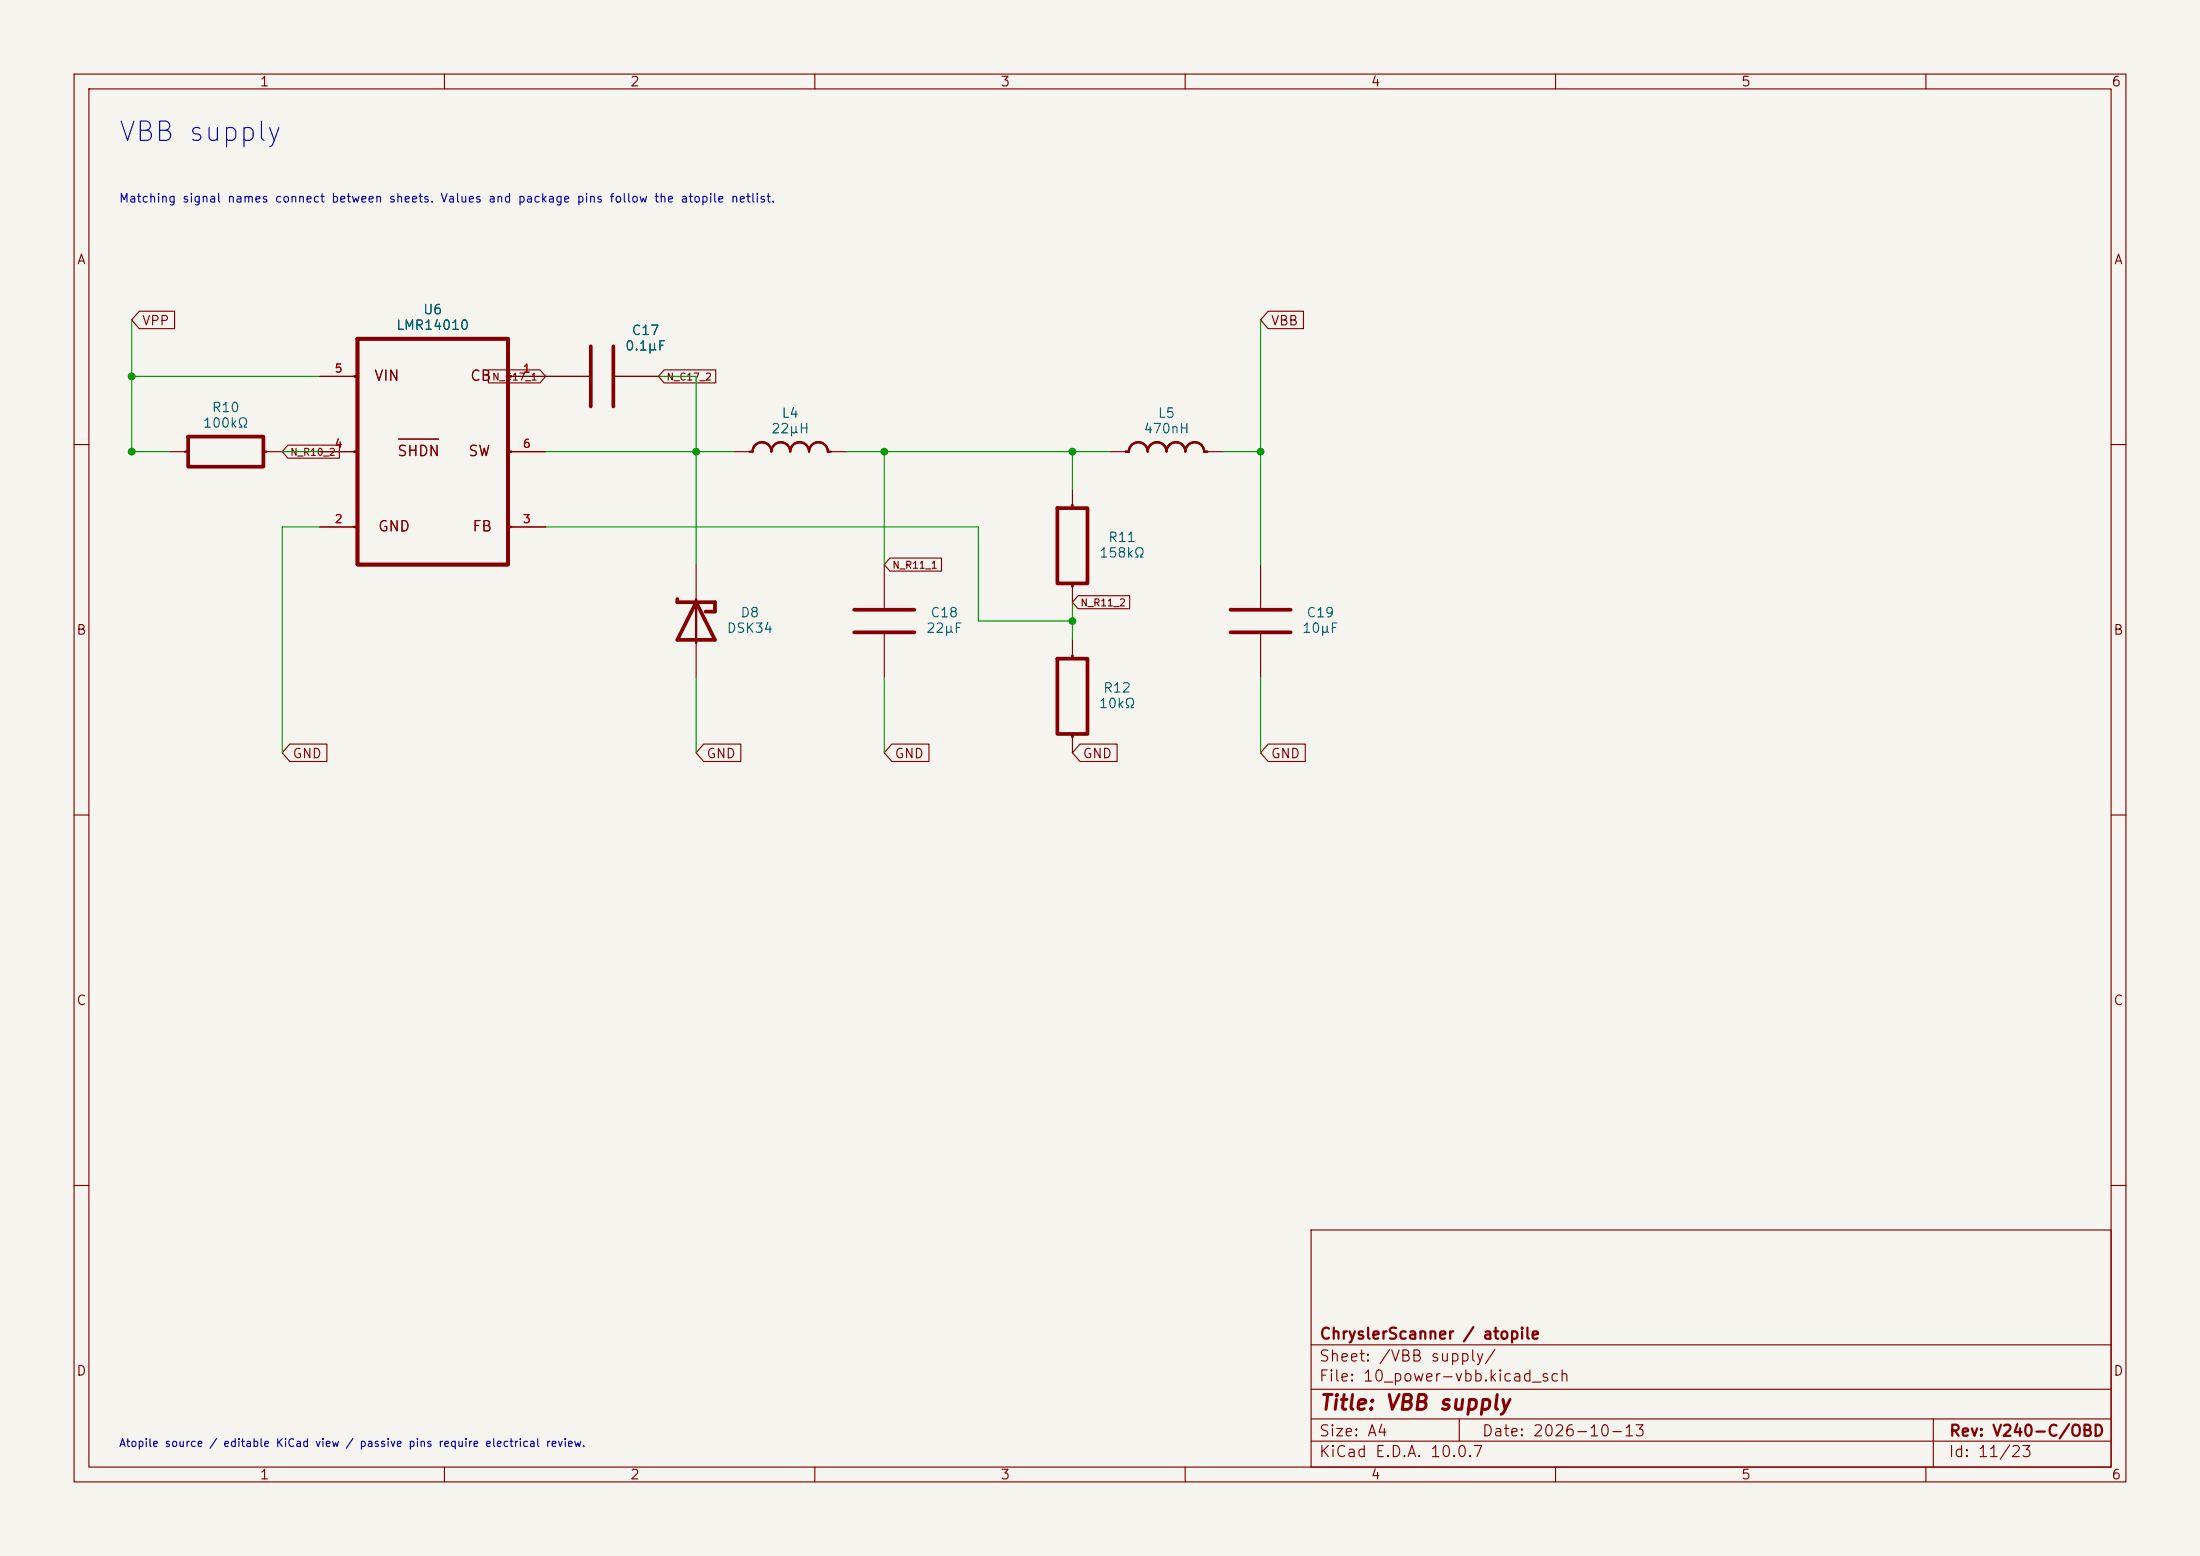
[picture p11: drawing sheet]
<svg xmlns="http://www.w3.org/2000/svg" width="297mm" height="210mm" viewBox="0 0 297 210" stroke-linecap="round" stroke-linejoin="round" font-family="sans-serif">
<path d="M0 0h297v210h-297z" fill="#f5f4ef" stroke="#f5f4ef" stroke-width=".14"/>
<g fill="none" stroke="#840000" stroke-width=".15">
<path d="M10 10h277v190h-277zM12 12h273v186h-273zM60 10v2M110 10v2M160 10v2M210 10v2M260 10v2M18.8 42h4.8v2.4h-4.8l-1-1.2zM43.2 50.8h5.1M53.8 59.3h5.4M65.9 49.9h7l.8 .9-.8 .9h-7zM68.6 50.8h11.2"/>
<path d="M82.8 50.8h6.1M89.7 49.9h6.9v1.8h-6.9l-.8-.9zM171.2 42h4.8v2.4h-4.8l-1-1.2zM10 60h2M22.9 61h2.5M35.6 61h2.5M38.9 60.1h6.9v1.7h-6.9l-.8-.8zM43.2 61h5.1M43.2 71.1h5.1M68.6 61h5.1M68.6 71.1h5.1M94 76.2v5.1"/>
<path d="M99.1 61h2.5M111.8 61h2.5M119.4 76.2v6.1M120.1 75.3h7v1.8h-7l-.7-.9zM144.8 66v2.6M144.8 78.7v2.6M149.9 61h2.5M162.6 61h2.5M170.2 76.2v6.1M285 60h2M94 86.4v5M119.4 85.3v6.1"/>
<path d="M144.8 86.4v2.5M144.8 99.1v2.5M145.5 80.4h7v1.8h-7l-.7-.9zM170.2 85.3v6.1M10 110h2M39.1 100.4h5v2.4h-5l-1-1.2zM95 100.4h5v2.4h-5l-1-1.2zM120.4 100.4h5v2.4h-5l-1-1.2zM145.8 100.4h5v2.4h-5l-1-1.2zM171.2 100.4h5v2.4h-5l-1-1.2zM285 110h2M10 160h2"/>
<path d="M177 166h108v32h-108zM285 160h2M60 198v2M110 198v2M160 198v2M177 194.5h108M177 191.5h108M177 187.5h108M177 181.5h108M197 191.5v3M210 198v2M260 198v2"/>
<path d="M261 191.5v6.5"/>
</g>
<g fill="none" stroke="#840000" stroke-width=".3">
<path d="M47.8 50.8h.5M68.6 50.8h.4M25 61h.4M35.6 61h.4M47.8 61h.5M47.8 71.1h.5M68.6 61h.4M68.6 71.1h.4M106.7 60.8a1.27 1.27 0 0 0-1.3-1.1 1.27 1.27 0 0 0-1.3 1.3 1.27 1.27 0 0 0-1.2-1.3 1.27 1.27 0 0 0-1.3 1.3h-.4M106.7 60.8v.2M109.2 60.8a1.27 1.27 0 0 0-1.3-1.1 1.27 1.27 0 0 0-1.2 1.2M109.2 60.8v.2"/>
<path d="M109.2 60.9a1.27 1.27 0 0 1 1.3-1.2 1.27 1.27 0 0 1 1.3 1.3h.4M144.8 68.2v.4M144.8 78.7v.5M154.9 60.8a1.27 1.27 0 0 0-1.3-1.1 1.27 1.27 0 0 0-1.2 1.3h-.4M154.9 60.8v.2M157.5 60.8a1.27 1.27 0 0 0-1.3-1.1 1.27 1.27 0 0 0-1.3 1.2M157.5 60.8v.2M160 60.8a1.27 1.27 0 0 0-1.3-1.1 1.27 1.27 0 0 0-1.2 1.2M160 60.8v.2M160 60.9a1.27 1.27 0 0 1 1.3-1.2 1.27 1.27 0 0 1 1.3 1.3h.4M94 80.9v5.9M144.8 88.5v.4"/>
<path d="M144.8 99.1v.4"/>
</g>
<path d="M25.4 58.9h10.2v4.1h-10.2zM48.3 45.7h20.3v30.5h-20.3zM79.8 46.7v8.2M82.8 46.7v8.2M142.7 68.6h4.1v10.1h-4.1zM91.4 80.9v.4h5.1v1.3h-1.3M94 81.3l2.5 5.1h-5.1zM115.3 82.3h8.1M115.3 85.3h8.1M142.7 88.9h4.1v10.2h-4.1zM166.1 82.3h8.1M166.1 85.3h8.1" fill="none" stroke="#840000" stroke-width=".5"/>
<g fill="none" stroke="#009600" stroke-width=".15">
<path d="M17.8 43.2v17.8h5.1M17.8 50.8h25.4M88.9 50.8h5.1v25.4M170.2 43.2v33M38.1 61h5.1M43.2 71.1h-5.1v30.5M73.7 61h25.4M73.7 71.1h58.4v12.7h12.7M114.3 61h35.6M119.4 61v15.2M144.8 61v5M165.1 61h5.1"/>
<path d="M94 91.4v10.2M119.4 91.4v10.2M144.8 81.3v5.1M170.2 91.4v10.2"/>
</g>
<g fill="#009600" stroke="#009600" stroke-width=".14">
<circle cx="17.8" cy="61" r=".46"/>
<circle cx="17.8" cy="50.8" r=".46"/>
<circle cx="94" cy="61" r=".46"/>
<circle cx="144.8" cy="61" r=".46"/>
<circle cx="144.8" cy="83.8" r=".46"/>
<circle cx="170.2" cy="61" r=".46"/>
<circle cx="119.4" cy="61" r=".46"/>
</g>
<text font-size="2.6" fill="#0000c2" x="15.8" y="19.7">VBB supply</text>
<text font-size="2" fill="#840000" x="178" y="190.8">Title: VBB supply</text>
<g font-size="1.5" fill="#840000">
<text x="178" y="184.1">Sheet: /VBB supply/</text>
<text x="178" y="181.1">ChryslerScanner / atopile</text>
<text x="178" y="186.8">File: 10_power-vbb.kicad_sch</text>
<text x="178" y="197">KiCad E.D.A. 10.0.7</text>
<text x="178" y="194.2">Size: A4</text>
<text x="200" y="194.2">Date: 2026-10-13</text>
<text x="263" y="197">Id: 11/23</text>
<text x="263" y="194.2">Rev: V240-C/OBD</text>
</g>
<g font-size="1.4" fill="#840000">
<text x="50.4" y="51.8">VIN</text>
<text x="63.4" y="51.8">CB</text>
<text x="53.5" y="61.9">SHDN</text>
<text x="63.1" y="61.9">SW</text>
<text x="50.9" y="72.1">GND</text>
<text x="63.7" y="72.1">FB</text>
</g>
<g font-size="1.3" fill="#840000">
<text x="35" y="12">1</text>
<text x="85" y="12">2</text>
<text x="135" y="12">3</text>
<text x="185" y="12">4</text>
<text x="235" y="12">5</text>
<text x="285" y="12">6</text>
<text x="10.3" y="36">A</text>
<text x="285.3" y="36">A</text>
<text x="19.1" y="44.2">VPP</text>
<text x="171.5" y="44.2">VBB</text>
<text x="10.2" y="86">B</text>
<text x="285.2" y="86">B</text>
<text x="39.4" y="102.7">GND</text>
<text x="95.3" y="102.7">GND</text>
<text x="120.7" y="102.7">GND</text>
<text x="146.1" y="102.7">GND</text>
<text x="171.5" y="102.7">GND</text>
<text x="10.2" y="136">C</text>
<text x="285.2" y="136">C</text>
<text x="10.2" y="186">D</text>
<text x="285.2" y="186">D</text>
<text x="35" y="200">1</text>
<text x="85" y="200">2</text>
<text x="135" y="200">3</text>
<text x="185" y="200">4</text>
<text x="235" y="200">5</text>
<text x="285" y="200">6</text>
</g>
<g font-size="1.3" fill="#006464">
<text x="53.4" y="44.8">LMR14010</text>
<text x="57" y="42.7">U6</text>
<text x="84.3" y="47.6">0.1μF</text>
<text x="85.2" y="45.5">C17</text>
<text x="27.3" y="58">100kΩ</text>
<text x="28.5" y="55.9">R10</text>
<text x="104" y="58.8">22µH</text>
<text x="105.4" y="56.7">L4</text>
<text x="154.3" y="58.8">470nH</text>
<text x="156.2" y="56.7">L5</text>
<text x="148.3" y="75.6">158kΩ</text>
<text x="149.5" y="73.5">R11</text>
<text x="99.9" y="83.6">D8</text>
<text x="125.5" y="83.6">C18</text>
<text x="176.3" y="83.6">C19</text>
<text x="98" y="85.7">DSK34</text>
<text x="124.9" y="85.7">22μF</text>
<text x="175.7" y="85.7">10μF</text>
<text x="148.2" y="95.9">10kΩ</text>
<text x="148.9" y="93.8">R12</text>
</g>
<text font-size="1.2" fill="#0000c2" x="16" y="27.6">Matching signal names connect between sheets. Values and package pins follow the atopile netlist.</text>
<g font-size="1.1" fill="#a90000">
<text x="45.1" y="50.6">5</text>
<text x="70.5" y="50.6">1</text>
<text x="45.1" y="60.7">4</text>
<text x="70.5" y="60.7">6</text>
<text x="45.1" y="70.9">2</text>
<text x="70.5" y="70.9">3</text>
</g>
<text font-size="1.1" fill="#0000c2" x="16" y="195.5">Atopile source / editable KiCad view / passive pins require electrical review.</text>
<g font-size="1" fill="#840000">
<text x="66.4" y="51.6">N_C17_1</text>
<text x="89.9" y="51.6">N_C17_2</text>
<text x="39.1" y="61.7">N_R10_2</text>
<text x="120.4" y="77">N_R11_1</text>
<text x="145.8" y="82.1">N_R11_2</text>
</g>
</svg>
